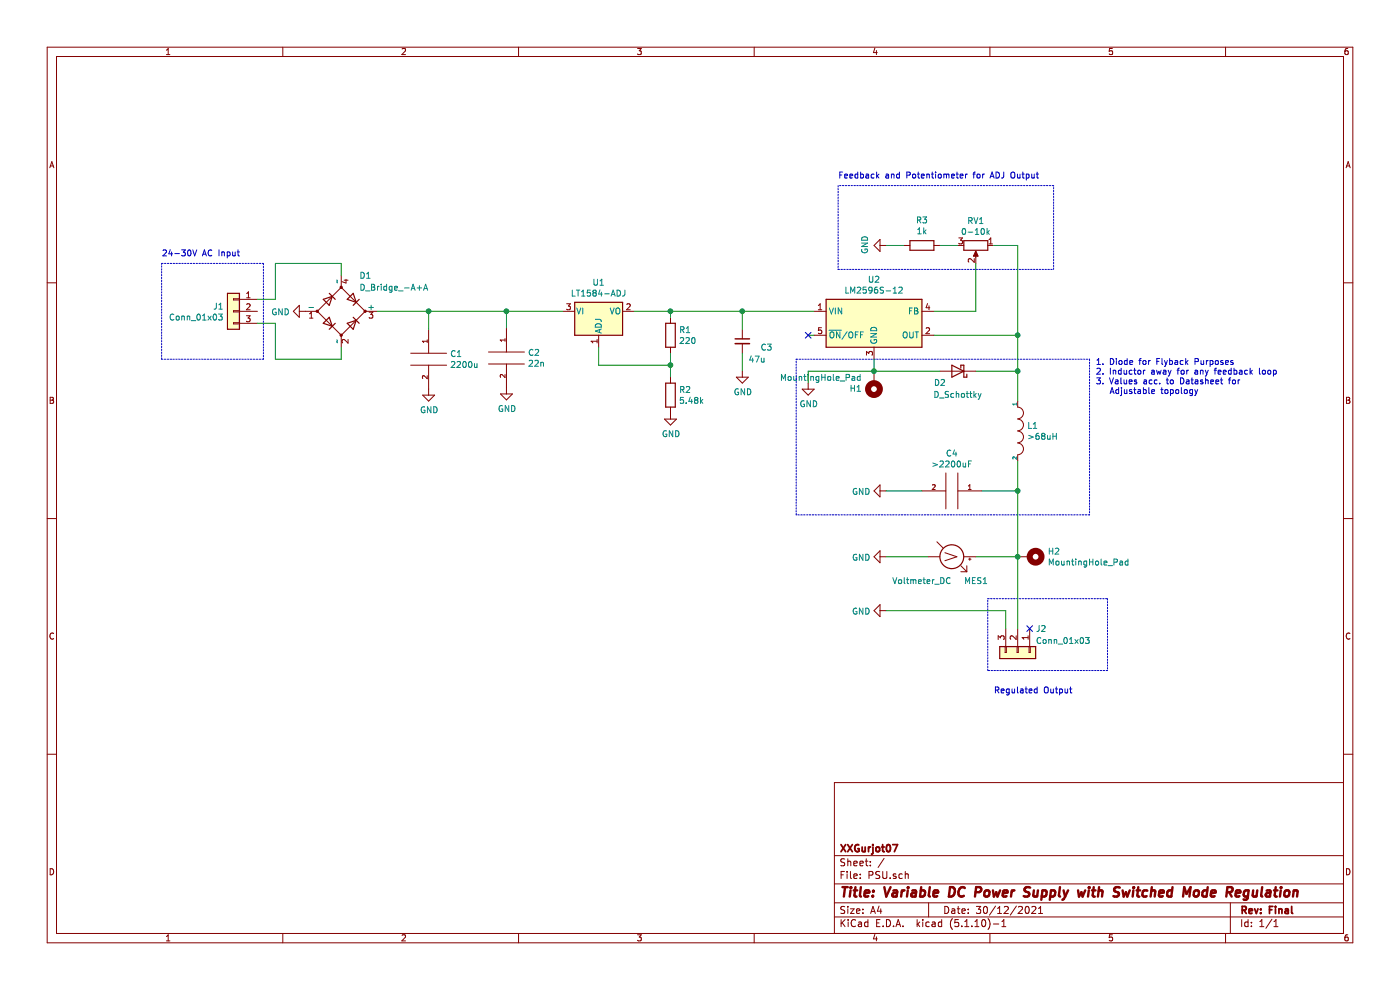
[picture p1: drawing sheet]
EESchema Schematic File Version 4
EELAYER 30 0
EELAYER END
$Descr A4 11693 8268
encoding utf-8
Sheet 1 1
Title "Variable DC Power Supply with Switched Mode Regulation"
Date "30/12/2021"
Rev "Final"
Comp "XXGurjot07"
Comment1 ""
Comment2 ""
Comment3 ""
Comment4 ""
$EndDescr
$Comp
L Device:D_Bridge_-A+A D1
U 1 1
P 2850 2600
F 0 "D1" H 3000 2900 50  0000 L CNN
F 1 "D_Bridge_-A+A" H 3000 2800 50  0000 L CNN
F 2 "Diode_THT:Diode_Bridge_Vishay_KBPC6" H 2850 2600 50  0001 C CNN
F 3 "~" H 2850 2600 50  0001 C CNN
	1    2850 2600
	1    0    0    -1  
$EndComp
$Comp
L Connector_Generic:Conn_01x03 J1
U 1 1
P 1950 2600
F 0 "J1" H 2030 2642 50  0000 L CNN
F 1 "Conn_01x03" H 2030 2551 50  0000 L CNN
F 2 "TerminalBlock_Phoenix:TerminalBlock_Phoenix_MKDS-1,5-3_1x03_P5.00mm_Horizontal" H 1950 2600 50  0001 C CNN
F 3 "~" H 1950 2600 50  0001 C CNN
	1    1950 2600
	-1   0    0    -1  
$EndComp
$Comp
L pspice:CAP C2
U 1 1
P 4230 2990
F 0 "C2" H 4408 3036 50  0000 L CNN
F 1 "22n" H 4408 2945 50  0000 L CNN
F 2 "Capacitor_THT:C_Rect_L7.0mm_W2.5mm_P5.00mm" H 4230 2990 50  0001 C CNN
F 3 "~" H 4230 2990 50  0001 C CNN
	1    4230 2990
	1    0    0    -1  
$EndComp
$Comp
L Regulator_Linear:LT1584-ADJ U1
U 1 1
P 5000 2600
F 0 "U1" H 5000 2842 50  0000 C CNN
F 1 "LT1584-ADJ" H 5000 2751 50  0000 C CNN
F 2 "Package_TO_SOT_THT:TO-220-3_Vertical" H 5000 2850 50  0001 C CIN
F 3 "https://www.analog.com/media/en/technical-documentation/data-sheets/158457a.pdf" H 5000 2600 50  0001 C CNN
	1    5000 2600
	1    0    0    -1  
$EndComp
$Comp
L Device:R R1
U 1 1
P 5600 2800
F 0 "R1" H 5670 2846 50  0000 L CNN
F 1 "220" H 5670 2755 50  0000 L CNN
F 2 "Resistor_THT:R_Axial_DIN0204_L3.6mm_D1.6mm_P7.62mm_Horizontal" V 5530 2800 50  0001 C CNN
F 3 "~" H 5600 2800 50  0001 C CNN
	1    5600 2800
	1    0    0    -1  
$EndComp
$Comp
L Device:R R2
U 1 1
P 5600 3300
F 0 "R2" H 5670 3346 50  0000 L CNN
F 1 "5.48k" H 5670 3255 50  0000 L CNN
F 2 "Resistor_THT:R_Axial_DIN0204_L3.6mm_D1.6mm_P7.62mm_Horizontal" V 5530 3300 50  0001 C CNN
F 3 "~" H 5600 3300 50  0001 C CNN
	1    5600 3300
	1    0    0    -1  
$EndComp
$Comp
L Device:Voltmeter_DC MES1
U 1 1
P 7950 4650
F 0 "MES1" V 8150 4750 50  0000 L CNN
F 1 "Voltmeter_DC" V 8150 4150 50  0000 L CNN
F 2 "Display_7Segment:CA56-12SYKWA" V 7950 4750 50  0001 C CNN
F 3 "~" V 7950 4750 50  0001 C CNN
	1    7950 4650
	0    1    1    0   
$EndComp
$Comp
L Device:C_Small C3
U 1 1
P 6200 2850
F 0 "C3" H 6350 2800 50  0000 L CNN
F 1 "47u" H 6250 2700 50  0000 L CNN
F 2 "Capacitor_THT:C_Radial_D4.0mm_H5.0mm_P1.50mm" H 6200 2850 50  0001 C CNN
F 3 "~" H 6200 2850 50  0001 C CNN
	1    6200 2850
	1    0    0    -1  
$EndComp
Wire Wire Line
	2850 2900 2850 3000
Wire Wire Line
	2850 3000 2300 3000
Wire Wire Line
	2300 3000 2300 2700
Wire Wire Line
	2300 2700 2150 2700
Wire Wire Line
	2300 2500 2150 2500
Wire Wire Line
	2850 2300 2850 2200
Wire Wire Line
	2850 2200 2300 2200
Wire Wire Line
	2300 2200 2300 2500
$Comp
L power:GND #PWR01
U 1 1
P 2550 2600
F 0 "#PWR01" H 2550 2350 50  0001 C CNN
F 1 "GND" V 2555 2472 50  0000 R CNN
F 2 "" H 2550 2600 50  0001 C CNN
F 3 "" H 2550 2600 50  0001 C CNN
	1    2550 2600
	0    1    1    0   
$EndComp
$Comp
L power:GND #PWR02
U 1 1
P 3580 3250
F 0 "#PWR02" H 3580 3000 50  0001 C CNN
F 1 "GND" H 3585 3077 50  0000 C CNN
F 2 "" H 3580 3250 50  0001 C CNN
F 3 "" H 3580 3250 50  0001 C CNN
	1    3580 3250
	1    0    0    -1  
$EndComp
$Comp
L power:GND #PWR03
U 1 1
P 4230 3240
F 0 "#PWR03" H 4230 2990 50  0001 C CNN
F 1 "GND" H 4235 3067 50  0000 C CNN
F 2 "" H 4230 3240 50  0001 C CNN
F 3 "" H 4230 3240 50  0001 C CNN
	1    4230 3240
	1    0    0    -1  
$EndComp
Wire Wire Line
	5600 2950 5600 3050
Wire Wire Line
	5600 3050 5000 3050
Wire Wire Line
	5000 2900 5000 3050
Connection ~ 5600 3050
Wire Wire Line
	5600 3050 5600 3150
Wire Wire Line
	5600 2650 5600 2600
$Comp
L power:GND #PWR04
U 1 1
P 5600 3450
F 0 "#PWR04" H 5600 3200 50  0001 C CNN
F 1 "GND" H 5605 3277 50  0000 C CNN
F 2 "" H 5600 3450 50  0001 C CNN
F 3 "" H 5600 3450 50  0001 C CNN
	1    5600 3450
	1    0    0    -1  
$EndComp
Wire Wire Line
	5300 2600 5600 2600
Connection ~ 5600 2600
Wire Wire Line
	6200 2600 6200 2750
$Comp
L power:GND #PWR05
U 1 1
P 6200 3100
F 0 "#PWR05" H 6200 2850 50  0001 C CNN
F 1 "GND" H 6205 2927 50  0000 C CNN
F 2 "" H 6200 3100 50  0001 C CNN
F 3 "" H 6200 3100 50  0001 C CNN
	1    6200 3100
	1    0    0    -1  
$EndComp
Wire Wire Line
	6200 2950 6200 3100
Wire Notes Line
	1350 2200 2200 2200
Wire Notes Line
	2200 2200 2200 3000
Wire Notes Line
	2200 3000 1350 3000
Wire Notes Line
	1350 3000 1350 2200
Text Notes 1350 2150 0    50   ~ 0
24-30V AC Input
Wire Wire Line
	5600 2600 6200 2600
$Comp
L power:GND #PWR06
U 1 1
P 6750 3200
F 0 "#PWR06" H 6750 2950 50  0001 C CNN
F 1 "GND" H 6755 3027 50  0000 C CNN
F 2 "" H 6750 3200 50  0001 C CNN
F 3 "" H 6750 3200 50  0001 C CNN
	1    6750 3200
	1    0    0    -1  
$EndComp
$Comp
L Connector_Generic:Conn_01x03 J2
U 1 1
P 8500 5450
F 0 "J2" V 8300 5600 50  0000 L CNN
F 1 "Conn_01x03" V 8400 5600 50  0000 L CNN
F 2 "TerminalBlock_Phoenix:TerminalBlock_Phoenix_MKDS-1,5-3_1x03_P5.00mm_Horizontal" H 8500 5450 50  0001 C CNN
F 3 "~" H 8500 5450 50  0001 C CNN
	1    8500 5450
	0    1    1    0   
$EndComp
Text Notes 8300 5800 0    50   ~ 0
Regulated Output
Wire Wire Line
	6800 2600 6200 2600
Connection ~ 6200 2600
Wire Wire Line
	6800 2800 6750 2800
Wire Wire Line
	7300 3000 7300 3100
Wire Wire Line
	6750 3100 6750 3200
$Comp
L Regulator_Switching:LM2596S-12 U2
U 1 1
P 7300 2700
F 0 "U2" H 7300 3067 50  0000 C CNN
F 1 "LM2596S-12" H 7300 2976 50  0000 C CNN
F 2 "Package_TO_SOT_SMD:TO-263-5_TabPin3" H 7350 2450 50  0001 L CIN
F 3 "http://www.ti.com/lit/ds/symlink/lm2596.pdf" H 7300 2700 50  0001 C CNN
	1    7300 2700
	1    0    0    -1  
$EndComp
Wire Wire Line
	6750 3100 7300 3100
$Comp
L Device:R_POT RV1
U 1 1
P 8150 2050
F 0 "RV1" V 7943 2050 50  0000 C CNN
F 1 "0-10k" V 8034 2050 50  0000 C CNN
F 2 "Potentiometer_THT:Potentiometer_Bourns_3299Y_Vertical" H 8150 2050 50  0001 C CNN
F 3 "~" H 8150 2050 50  0001 C CNN
	1    8150 2050
	0    1    1    0   
$EndComp
$Comp
L Device:R R3
U 1 1
P 7700 2050
F 0 "R3" V 7907 2050 50  0000 C CNN
F 1 "1k" V 7816 2050 50  0000 C CNN
F 2 "Resistor_THT:R_Axial_DIN0204_L3.6mm_D1.6mm_P7.62mm_Horizontal" V 7630 2050 50  0001 C CNN
F 3 "~" H 7700 2050 50  0001 C CNN
	1    7700 2050
	0    1    -1   0   
$EndComp
$Comp
L power:GND #PWR07
U 1 1
P 7400 2050
F 0 "#PWR07" H 7400 1800 50  0001 C CNN
F 1 "GND" H 7405 1877 50  0000 C CNN
F 2 "" H 7400 2050 50  0001 C CNN
F 3 "" H 7400 2050 50  0001 C CNN
	1    7400 2050
	0    1    -1   0   
$EndComp
$Comp
L pspice:INDUCTOR L1
U 1 1
P 8500 3600
F 0 "L1" V 8454 3678 50  0000 L CNN
F 1 ">68uH" V 8545 3678 50  0000 L CNN
F 2 "Inductor_THT:L_Radial_D21.0mm_P14.61mm_Vishay_IHB-2" H 8500 3600 50  0001 C CNN
F 3 "~" H 8500 3600 50  0001 C CNN
	1    8500 3600
	0    1    1    0   
$EndComp
Wire Wire Line
	7400 2050 7550 2050
Wire Wire Line
	8500 2050 8500 2800
Wire Wire Line
	8500 2800 7800 2800
Wire Wire Line
	7850 2050 8000 2050
Wire Wire Line
	8300 2050 8500 2050
Wire Wire Line
	7800 2600 8150 2600
Wire Wire Line
	8150 2600 8150 2200
$Comp
L pspice:CAP C4
U 1 1
P 7950 4100
F 0 "C4" V 7635 4100 50  0000 C CNN
F 1 ">2200uF" V 7726 4100 50  0000 C CNN
F 2 "Capacitor_THT:C_Radial_D18.0mm_H35.5mm_P7.50mm" H 7950 4100 50  0001 C CNN
F 3 "~" H 7950 4100 50  0001 C CNN
	1    7950 4100
	0    1    1    0   
$EndComp
Connection ~ 8500 2800
Wire Wire Line
	8500 4100 8200 4100
Wire Wire Line
	8500 4100 8500 4650
$Comp
L power:GND #PWR08
U 1 1
P 7400 4100
F 0 "#PWR08" H 7400 3850 50  0001 C CNN
F 1 "GND" V 7405 3972 50  0000 R CNN
F 2 "" H 7400 4100 50  0001 C CNN
F 3 "" H 7400 4100 50  0001 C CNN
	1    7400 4100
	0    1    1    0   
$EndComp
$Comp
L Device:D_Schottky D2
U 1 1
P 8000 3100
F 0 "D2" H 8150 3200 50  0000 C CNN
F 1 "D_Schottky" H 8000 3300 50  0000 C CNN
F 2 "Diode_THT:D_A-405_P7.62mm_Horizontal" H 8000 3100 50  0001 C CNN
F 3 "~" H 8000 3100 50  0001 C CNN
	1    8000 3100
	-1   0    0    1   
$EndComp
Wire Wire Line
	8500 2800 8500 3100
Wire Wire Line
	7300 3100 7850 3100
Connection ~ 7300 3100
Wire Wire Line
	8150 3100 8500 3100
Wire Wire Line
	8500 3100 8500 3350
Connection ~ 8500 3100
Wire Wire Line
	8500 3850 8500 4100
Connection ~ 8500 4100
Wire Wire Line
	8500 4650 8150 4650
Connection ~ 8500 4650
$Comp
L power:GND #PWR09
U 1 1
P 7400 4650
F 0 "#PWR09" H 7400 4400 50  0001 C CNN
F 1 "GND" V 7405 4522 50  0000 R CNN
F 2 "" H 7400 4650 50  0001 C CNN
F 3 "" H 7400 4650 50  0001 C CNN
	1    7400 4650
	0    1    1    0   
$EndComp
Wire Wire Line
	7400 4100 7700 4100
Wire Wire Line
	7400 4650 7750 4650
Wire Wire Line
	8500 4650 8500 5250
$Comp
L power:GND #PWR010
U 1 1
P 7400 5100
F 0 "#PWR010" H 7400 4850 50  0001 C CNN
F 1 "GND" V 7405 4972 50  0000 R CNN
F 2 "" H 7400 5100 50  0001 C CNN
F 3 "" H 7400 5100 50  0001 C CNN
	1    7400 5100
	0    1    1    0   
$EndComp
Wire Wire Line
	7400 5100 8400 5100
Wire Wire Line
	8400 5250 8400 5100
NoConn ~ 8600 5250
NoConn ~ 6750 2800
Wire Notes Line
	9100 3000 9100 4300
Wire Notes Line
	9100 4300 6650 4300
Wire Notes Line
	6650 4300 6650 3000
Wire Notes Line
	6650 3000 9100 3000
Text Notes 9150 3300 0    50   ~ 0
1. Diode for Flyback Purposes\n2. Inductor away for any feedback loop\n3. Values acc. to Datasheet for \n   Adjustable topology
Wire Notes Line
	8800 2250 8800 1550
Wire Notes Line
	8800 1550 7000 1550
Wire Notes Line
	7000 1550 7000 2250
Wire Notes Line
	7000 2250 8800 2250
Text Notes 7000 1500 0    50   ~ 0
Feedback and Potentiometer for ADJ Output
Wire Notes Line
	9250 5000 9250 5600
Wire Notes Line
	9250 5600 8250 5600
Wire Notes Line
	8250 5600 8250 5000
Wire Notes Line
	8250 5000 9250 5000
$Comp
L pspice:CAP C1
U 1 1
P 3580 3000
F 0 "C1" H 3758 3046 50  0000 L CNN
F 1 "2200u" H 3758 2955 50  0000 L CNN
F 2 "Capacitor_THT:C_Radial_D18.0mm_H35.5mm_P7.50mm" H 3580 3000 50  0001 C CNN
F 3 "~" H 3580 3000 50  0001 C CNN
	1    3580 3000
	1    0    0    -1  
$EndComp
Wire Wire Line
	3150 2600 3580 2600
Wire Wire Line
	3580 2750 3580 2600
Connection ~ 3580 2600
Wire Wire Line
	3580 2600 4230 2600
Wire Wire Line
	4230 2740 4230 2600
Connection ~ 4230 2600
Wire Wire Line
	4230 2600 4700 2600
$Comp
L Mechanical:MountingHole_Pad H1
U 1 1
P 7300 3200
F 0 "H1" H 7400 3249 50  0000 L CNN
F 1 "MountingHole_Pad" H 7400 3158 50  0000 L CNN
F 2 "MountingHole:MountingHole_2.5mm_Pad" H 7300 3200 50  0001 C CNN
F 3 "~" H 7300 3200 50  0001 C CNN
	1    7300 3200
	-1   0    0    1   
$EndComp
$Comp
L Mechanical:MountingHole_Pad H2
U 1 1
P 8600 4650
F 0 "H2" V 8554 4800 50  0000 L CNN
F 1 "MountingHole_Pad" V 8645 4800 50  0000 L CNN
F 2 "MountingHole:MountingHole_2.5mm_Pad" H 8600 4650 50  0001 C CNN
F 3 "~" H 8600 4650 50  0001 C CNN
	1    8600 4650
	0    1    1    0   
$EndComp
$EndSCHEMATC
